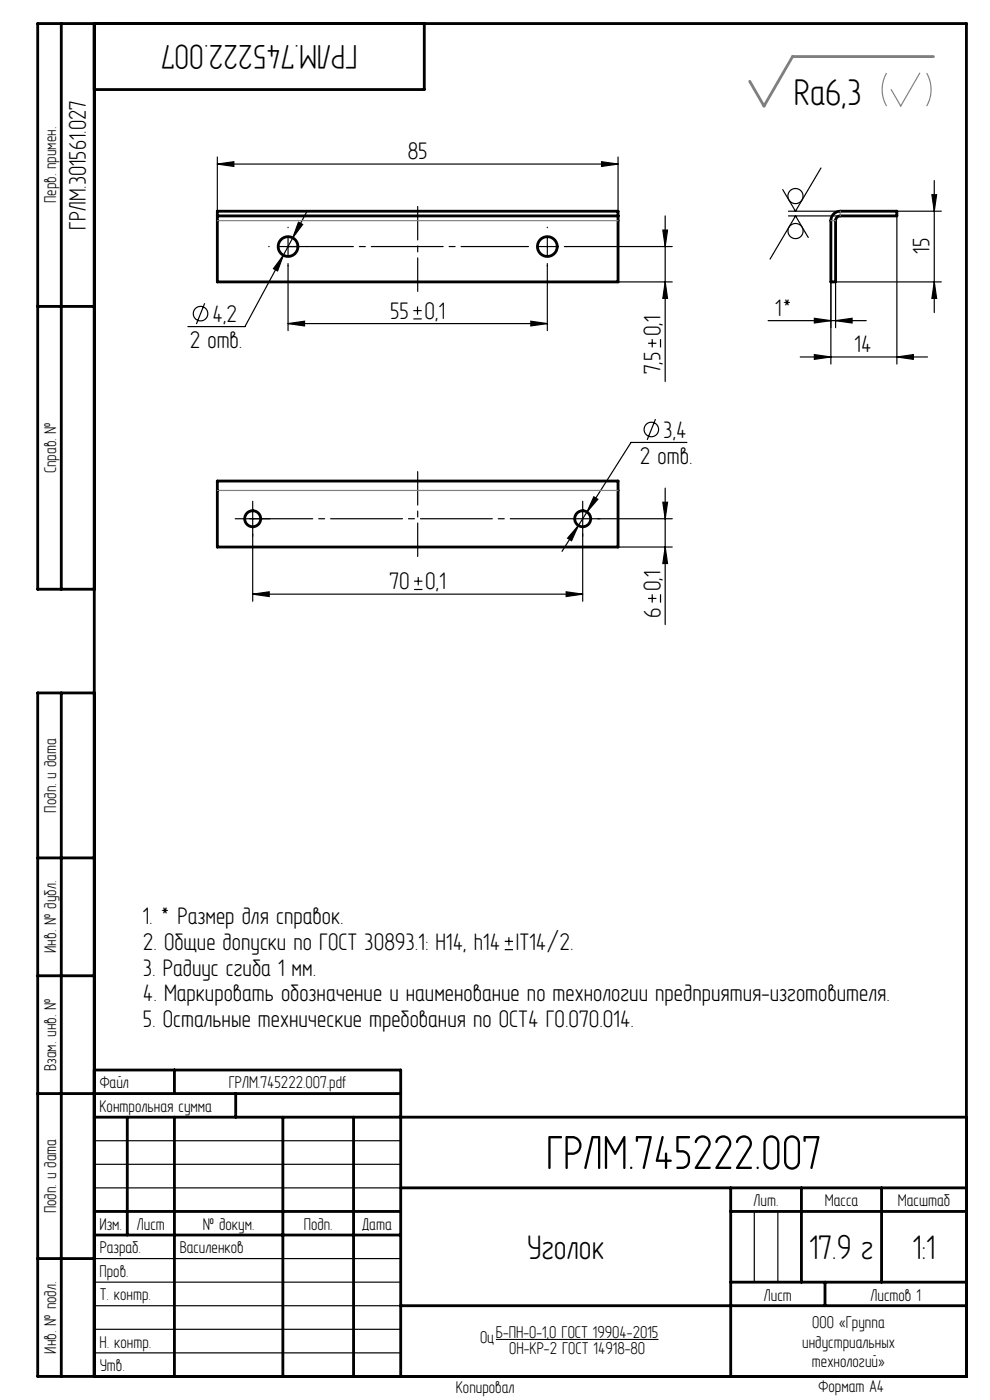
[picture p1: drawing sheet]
<svg xmlns="http://www.w3.org/2000/svg" width="210mm" height="297mm" viewBox="0 0 210 297" stroke-linecap="round" stroke-linejoin="round" font-family="sans-serif">
<g fill="none" stroke="#000" stroke-width=".25">
<path d="M46.1 34.8l3.5-.5v1zM46.1 33.3v12.5M46.1 34.8h85M127.6 34.3l3.5 .5-3.5 .5zM131.1 33.3v12.5M174.1 35.6l-5.4 9.2-2.7-4.6M198.2 38.3v28M59.1 52.3h4M60.1 54.2l-1.2 3.3-.9-.5zM61.1 50.3v4M61.1 55.9v14.2M63.3 47.1l.9 .5-2.1 2.9z"/>
<path d="M65.2 44.7l-13.2 24.6h-12.1M114.1 52.3h4M116.1 50.3v4M116.1 55.9v14.2M119.7 52.3h22.9M131.1 59.8h11.5M140.6 48.8h1l-.5 3.5zM141.1 45.8v35.1M141.1 59.8l.5 3.5h-1zM167.2 44.8h11M167.3 45.8h10.9M171.5 50.4l-2.7-4.6-5.5 9.2"/>
<path d="M176.2 59.8v17.4M190.2 44.8h9.5M190.2 45.8v31.4M197.7 41.3h1l-.5 3.5zM198.2 59.8l.5 3.5h-1zM199.7 59.8h-22.5v9.7M43.4 64.3l-1.7 4.4M61.1 68.6l3.5-.5v1zM61.1 68.6h55M87.7 67.7h1.7M87.7 65.9h1.7M88.6 65v1.8"/>
<path d="M112.6 68.1l3.5 .5-3.5 .5zM137.5 72.8h1.7M138.4 71.9v1.8M140.1 71.9v1.8M162.9 68h20.8M169.7 75.7h27M172.7 67.5l3.5 .5-3.5 .5zM172.7 75.2l3.5 .5-3.5 .5zM177.2 68l3.5-.5v1zM190.2 75.7l3.5-.5v1zM139 88.9l-1.7 4.4M145.7 93.9h-11.8l-14.7 23.1"/>
<path d="M51.6 110h4M53.6 113.2v14.3M53.6 108v4M121.6 110h4M122.7 111.5l-1.5 3.2-.8-.5zM123.6 113.2v14.3M123.6 108v4M126 105.4l.8 .5-2.3 2.7zM126.8 110h15.8M131.1 116h11.5M140.6 106.5h1l-.5 3.5zM141.1 103.5v29"/>
<path d="M141.1 116l.5 3.5h-1zM53.6 126l3.5-.5v1zM53.6 126h70M87.8 125.1h1.8M87.8 123.3h1.8M88.7 122.4v1.8M120.1 125.5l3.5 .5-3.5 .5zM137.5 127h1.7M138.4 126.1v1.7M140.1 126.1v1.7M107.1 199.7h1.7M107.9 198.8v1.8"/>
<path d="M107.1 201.5h1.7M20 242h65M20 247h65M20 252h65M160 257v15M165 257v15M20 277h65M20 272h65M20 267h65M20 287h65M20 282h65"/>
<circle cx="168.7" cy="41.6" r="1.6"/>
<circle cx="168.8" cy="49" r="1.6"/>
<circle cx="42.5" cy="66.5" r="1.54"/>
<circle cx="138.2" cy="91.1" r="1.54"/>
</g>
<path d="M105.2 284.2h34.5" fill="none" stroke="#000" stroke-width=".21"/>
<path d="M188.1 15.5a7 7 0 0 0 0 7M195.1 15.5l-4 7-2.1-3.5M196.6 15.5a7 7 0 0 1 0 7M46.1 46.8h85M176.2 46.8h1M178.2 44.8v1M46.1 104h85" fill="none" stroke="#808080" stroke-width=".25"/>
<path d="M88.6 61.8v-18M88.6 118v-18" fill="none" stroke="#000" stroke-width=".25" stroke-dasharray="15.2 1.3 1.3 1.3" stroke-dashoffset="8.1"/>
<g fill="none" stroke="#000" stroke-width=".25" stroke-dasharray="15.2 1.3 1.3 1.3">
<path d="M57.1 52.3h-.1M61.1 48.3v-.1M61.1 56.3v.1M65.1 52.3h.1M116.1 48.3v-.1M116.1 56.3v.1M120.1 52.3h.1M51.6 110h-1.7M53.6 108v-1.7M53.6 112v1.7M55.6 110h1.7M123.6 108v-1.7"/>
<path d="M123.6 112v1.7M125.6 110h1.7"/>
</g>
<path d="M112.1 52.3h-51.4" fill="none" stroke="#000" stroke-width=".25" stroke-dasharray="15.2 1.3 1.3 1.3" stroke-dashoffset="1"/>
<path d="M121.6 110h-68.6" fill="none" stroke="#000" stroke-width=".25" stroke-dasharray="15.2 1.3 1.3 1.3" stroke-dashoffset="1.9"/>
<g fill="none" stroke="#000" stroke-width=".6">
<path d="M13 5v120M20 5v287M90 5v14h-70M46.1 45.8v14h85v-14M46.1 45.8v-1h85v1M46.1 45.8h85M176.8 45.4l.7-.4 .7-.2h12v1h-12a1 1 0 0 0-1 1v13h-1v-13l.2-.8zM8 65h12M46.1 102h85v14h-85zM20 125h-12v-120h197v287h-197v-145h12M13 147v145M8 182h12"/>
<path d="M8 207h12M8 232h77M20 227h65v65M20 237h185M27 237v25M37 227v5M37 237v55M50 232v5M60 237v55M75 237v55M20 257h65M85 252h120"/>
<path d="M155 252v40M155 257h50M170 252v20M187 252v20M8 267h12M20 262h65M85 277h120M155 272h50M175 272v5"/>
<circle cx="61.1" cy="52.3" r="2.1"/>
<circle cx="116.1" cy="52.3" r="2.1"/>
<circle cx="53.6" cy="110" r="1.7"/>
<circle cx="123.6" cy="110" r="1.7"/>
</g>
<path d="M162.1 22.5h.1" fill="none" stroke="#808080" stroke-width=".25" stroke-dasharray="15.2 1.3 1.3 1.3"/>
<path d="M198 12h-29.9l-6 10.5-3.1-5.2" fill="none" stroke="#808080" stroke-width=".6"/>
<g fill="#000">
<path d="M46.1 34.8l3.5-.5v1zM127.6 34.3l3.5 .5-3.5 .5z"/>
<path d="M140.6 48.8h1l-.5 3.5zM141.1 59.8l.5 3.5h-1zM140.6 106.5h1l-.5 3.5zM141.1 116l.5 3.5h-1z"/>
<path d="M198.2 59.8l.5 3.5h-1zM197.7 41.3h1l-.5 3.5z"/>
<path d="M61.1 68.6l3.5-.5v1zM112.6 68.1l3.5 .5-3.5 .5zM63.3 47.1l-1.2 3.4 2.1-2.9zM60.1 54.2l-2.1 2.8 .9 .5zM53.6 126l3.5-.5v1zM120.1 125.5l3.5 .5-3.5 .5zM122.7 111.5l-2.3 2.7 .8 .5zM126 105.4l-1.5 3.2 2.3-2.7z"/>
<path d="M172.7 67.5l3.5 .5-3.5 .5zM177.2 68l3.5-.5v1z"/>
<path d="M172.7 75.2l3.5 .5-3.5 .5zM190.2 75.7l3.5-.5v1z"/>
</g>
<text font-size="11" x="115.8" y="248">ГРЛМ.745222.007</text>
<text font-size="8.6" x="168.4" y="22.3">Ra6,3</text>
<g font-size="7.8">
<text x="75.8" y="9.5" transform="rotate(-180 75.8 9.5)">ГРЛМ.745222.007</text>
<text x="111.8" y="267">Уголок</text>
<text x="171.7" y="267">17.9 г</text>
<text x="193.6" y="267">1:1</text>
</g>
<g font-size="5.5">
<text x="86.5" y="33.8">85</text>
<text x="18.2" y="48.7" transform="rotate(-90 18.2 48.7)">ГРЛМ.301561.027</text>
<text x="197.2" y="53.8" transform="rotate(-90 197.2 53.8)">15</text>
<text x="45.1" y="68.3">4,2</text>
<text x="82.8" y="67.6">55</text>
<text x="90.1" y="67.6">0,1</text>
<text x="140.1" y="71.3" transform="rotate(-90 140.1 71.3)">0,1</text>
<text x="164.4" y="67">1*</text>
<text x="40.3" y="73.8">2 отв.</text>
<text x="181.3" y="74.7">14</text>
<text x="140.1" y="79.4" transform="rotate(-90 140.1 79.4)">7,5</text>
<text x="140.7" y="92.9">3,4</text>
<text x="135.8" y="98.4">2 отв.</text>
<text x="82.6" y="125">70</text>
<text x="90.2" y="125">0,1</text>
<text x="140.1" y="125.5" transform="rotate(-90 140.1 125.5)">0,1</text>
<text x="140.1" y="131" transform="rotate(-90 140.1 131)">6</text>
<text x="30.3" y="195.9">1. * Размер для справок.</text>
<text x="30.3" y="201.4">2. Общие допуски по ГОСТ 30893.1: Н14, h14 IT14/2.</text>
<text x="30.3" y="206.9">3. Радиус сгиба 1 мм.</text>
<text x="30.3" y="212.4">4. Маркировать обозначение и наименование по технологии предприятия-изготовителя.</text>
<text x="30.3" y="217.9">5. Остальные технические требования по ОСТ4 ГО.070.014.</text>
</g>
<g font-size="3.9">
<text x="11.9" y="43.1" transform="rotate(-90 11.9 43.1)">Перв. примен.</text>
<text x="11.9" y="100.4" transform="rotate(-90 11.9 100.4)">Справ. №</text>
<text x="11.9" y="172.4" transform="rotate(-90 11.9 172.4)">Подп. и дата</text>
<text x="11.9" y="202.1" transform="rotate(-90 11.9 202.1)">Инв. № дубл.</text>
<text x="11.9" y="227.2" transform="rotate(-90 11.9 227.2)">Взам. инв. №</text>
<text x="21.2" y="230.9">Файл</text>
<text x="48.5" y="230.9">ГРЛМ.745222.007.pdf</text>
<text x="21.1" y="235.9">Контрольная сумма</text>
<text x="11.9" y="257.4" transform="rotate(-90 11.9 257.4)">Подп. и дата</text>
<text x="159.9" y="255.9">Лит.</text>
<text x="174.9" y="255.9">Масса</text>
<text x="190.4" y="255.9">Масштаб</text>
<text x="21.1" y="260.9">Изм.</text>
<text x="29" y="260.9">Лист</text>
<text x="43" y="260.9">№ докум.</text>
<text x="64.4" y="260.9">Подп.</text>
<text x="76.9" y="260.9">Дата</text>
<text x="21.1" y="265.9">Разраб.</text>
<text x="38.1" y="265.9">Василенков</text>
<text x="21.1" y="270.9">Пров.</text>
<text x="21.1" y="275.9">Т. контр.</text>
<text x="162" y="275.9">Лист</text>
<text x="184.7" y="275.9">Листов 1</text>
<text x="172.3" y="281.7">ООО «Группа</text>
<text x="11.9" y="287.1" transform="rotate(-90 11.9 287.1)">Инв. № подл.</text>
<text x="21.1" y="285.9">Н. контр.</text>
<text x="101.8" y="285">Оц</text>
<text x="105.2" y="283.8">Б-ПН-О-1,0 ГОСТ 19904-2015</text>
<text x="108" y="287.3">ОН-КР-2 ГОСТ 14918-80</text>
<text x="170.2" y="285.9">индустриальных</text>
<text x="21.2" y="290.9">Утв.</text>
<text x="172.2" y="290.1">технологий»</text>
<text x="96.7" y="295.6">Копировал</text>
<text x="173.6" y="295.4">Формат A4</text>
</g>
</svg>
